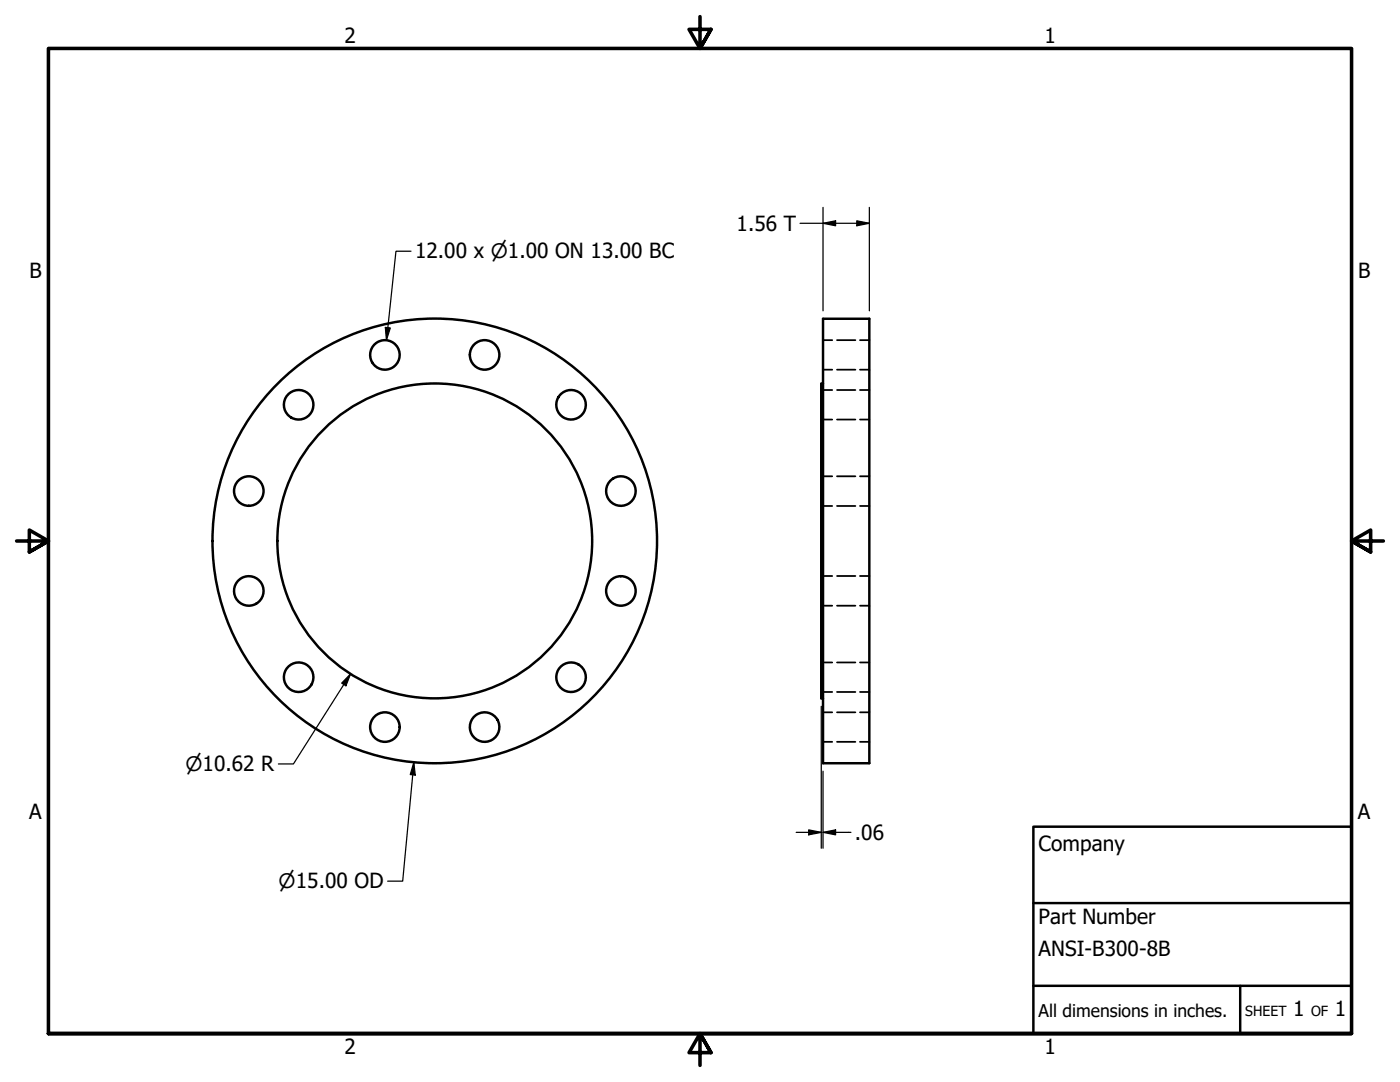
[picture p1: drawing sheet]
<svg xmlns="http://www.w3.org/2000/svg" width="279mm" height="216mm" viewBox="0 0 279 216" stroke-linecap="round" stroke-linejoin="round" font-family="sans-serif">
<!-- layer: Visible (ANSI) -->
<g fill="none" stroke="#000" stroke-width=".49">
<path d="M164.3 63.6h9.2v88.7h-9.2zM164.3 76.6h-.4v62.7h.4"/>
<circle cx="76.8" cy="70.8" r="2.95"/>
<circle cx="96.7" cy="70.8" r="2.95"/>
<circle cx="49.7" cy="98" r="2.95"/>
<circle cx="59.6" cy="80.8" r="2.95"/>
<circle cx="114" cy="80.8" r="2.95"/>
<circle cx="123.9" cy="98" r="2.95"/>
<circle cx="49.7" cy="117.9" r="2.95"/>
<circle cx="86.8" cy="107.9" r="31.4"/>
<circle cx="86.8" cy="107.9" r="44.4"/>
<circle cx="123.9" cy="117.9" r="2.95"/>
<circle cx="59.6" cy="135.1" r="2.95"/>
<circle cx="114" cy="135.1" r="2.95"/>
<circle cx="76.8" cy="145.1" r="2.95"/>
<circle cx="96.7" cy="145.1" r="2.95"/>
</g>
<!-- layer: Hidden (ANSI) -->
<g fill="none" stroke="#000" stroke-width=".35">
<path d="M164.3 77.8h1.8M164.3 73.8h1.8M164.3 67.9h1.8M167 77.8h3.7M167 73.8h3.7M167 67.9h3.7M171.6 77.8h1.9M171.6 73.8h1.9M171.6 67.9h1.9M164.3 83.7h1.8M164.3 95h1.8M167 83.7h3.7"/>
<path d="M167 95h3.7M171.6 83.7h1.9M171.6 95h1.9M164.3 101h1.8M164.3 114.9h1.8M167 101h3.7M167 114.9h3.7M171.6 101h1.9M171.6 114.9h1.9M164.3 120.9h1.8M164.3 138.1h1.8M164.3 132.2h1.8"/>
<path d="M167 120.9h3.7M167 138.1h3.7M167 132.2h3.7M171.6 120.9h1.9M171.6 138.1h1.9M171.6 132.2h1.9M164.3 148h1.8M164.3 142.1h1.8M167 148h3.7M167 142.1h3.7M171.6 148h1.9M171.6 142.1h1.9"/>
</g>
<!-- layer: Border (ANSI) -->
<path d="M139.7 3.3v6.4l-2.2-3.8h4.4l-2.2 3.8 2.2-3.8M3.3 107.9h6.4l-3.8-2.1v4.3l3.8-2.2-3.8 2.2M276.1 107.9h-6.4l3.8-2.1v4.3l-3.8-2.2 3.8 2.2M9.7 206.2v-196.5h260v196.5h-260h260M141.9 210l-2.2-3.8 2.2 3.8h-4.4l2.2-3.8v6.4" fill="none" stroke="#000" stroke-width=".71"/>
<!-- layer: Title (ANSI) -->
<path d="M206.2 165h63.5v41.2h-63.5zM206.2 196.7h63.5M206.2 180.2h63.5M247.5 196.7v9.5" fill="none" stroke="#000" stroke-width=".49"/>
<!-- layer: Dimension (ANSI) -->
<g fill="none" stroke="#000" stroke-width=".25">
<path d="M82 50.1h-3l-1.9 17.8M159.7 44.6h13.8M164.3 44.6l2.5-.5v.9zM164.3 41.4v20.6M171 44.1l2.5 .5-2.5 .4zM173.5 41.4v20.6M76.9 65.3l1 .1-.8 2.5zM70 134.5l-1 2.3-.8-.5zM70 134.5l-11.4 17.9h-3M82.6 152.1l.3 2.6-1-.1zM82.6 152.1l-2.2 23.7h-3M163.9 140.9v28.4"/>
<path d="M164.3 153.9v15.4M158.9 166.1h5M161.4 165.6l2.5 .5-2.5 .5zM164.3 166.1l2.5-.5v1zM164.3 166.1h5.5"/>
</g>
<g fill="#000">
<path d="M164.3 44.6l2.5-.5v.9z" fill-rule="evenodd"/>
<path d="M171 44.1l2.5 .5-2.5 .4z" fill-rule="evenodd"/>
<path d="M76.9 65.3l1 .1-.8 2.5z" fill-rule="evenodd"/>
<path d="M70 134.5l-1 2.3-.8-.5z" fill-rule="evenodd"/>
<path d="M82.6 152.1l.3 2.6-1-.1z" fill-rule="evenodd"/>
<path d="M161.4 165.6l2.5 .5-2.5 .5z" fill-rule="evenodd"/>
<path d="M164.3 166.1l2.5-.5v1z" fill-rule="evenodd"/>
</g>
<g font-size="4.2">
<text x="68.7" y="8.6">2</text>
<text x="208.4" y="8.6">1</text>
<text x="147" y="46.1">1.56 T</text>
<text x="82.8" y="51.6">12.00 x ⌀1.00 ON 13.00 BC</text>
<text x="5.9" y="55.5">B</text>
<text x="271" y="55.5">B</text>
<text x="5.8" y="163.4">A</text>
<text x="170.6" y="167.6">.06</text>
<text x="271" y="163.4">A</text>
<text x="207.3" y="169.8">Company</text>
<text x="207.3" y="184.4">Part Number</text>
<text x="207.3" y="190.7">ANSI-B300-8B</text>
<text x="258.1" y="202.8">1</text>
<text x="266.4" y="202.8">1</text>
<text x="68.7" y="210.3">2</text>
<text x="208.4" y="210.3">1</text>
</g>
<g font-size="4">
<text x="37" y="153.9">⌀10.62 R</text>
<text x="55.6" y="177.3">⌀15.00 OD</text>
</g>
<text font-size="3.5" x="207.3" y="202.9">All dimensions in inches.</text>
<g font-size="2.8">
<text x="248.5" y="202.8">SHEET</text>
<text x="261.7" y="202.8">OF</text>
</g>
</svg>
